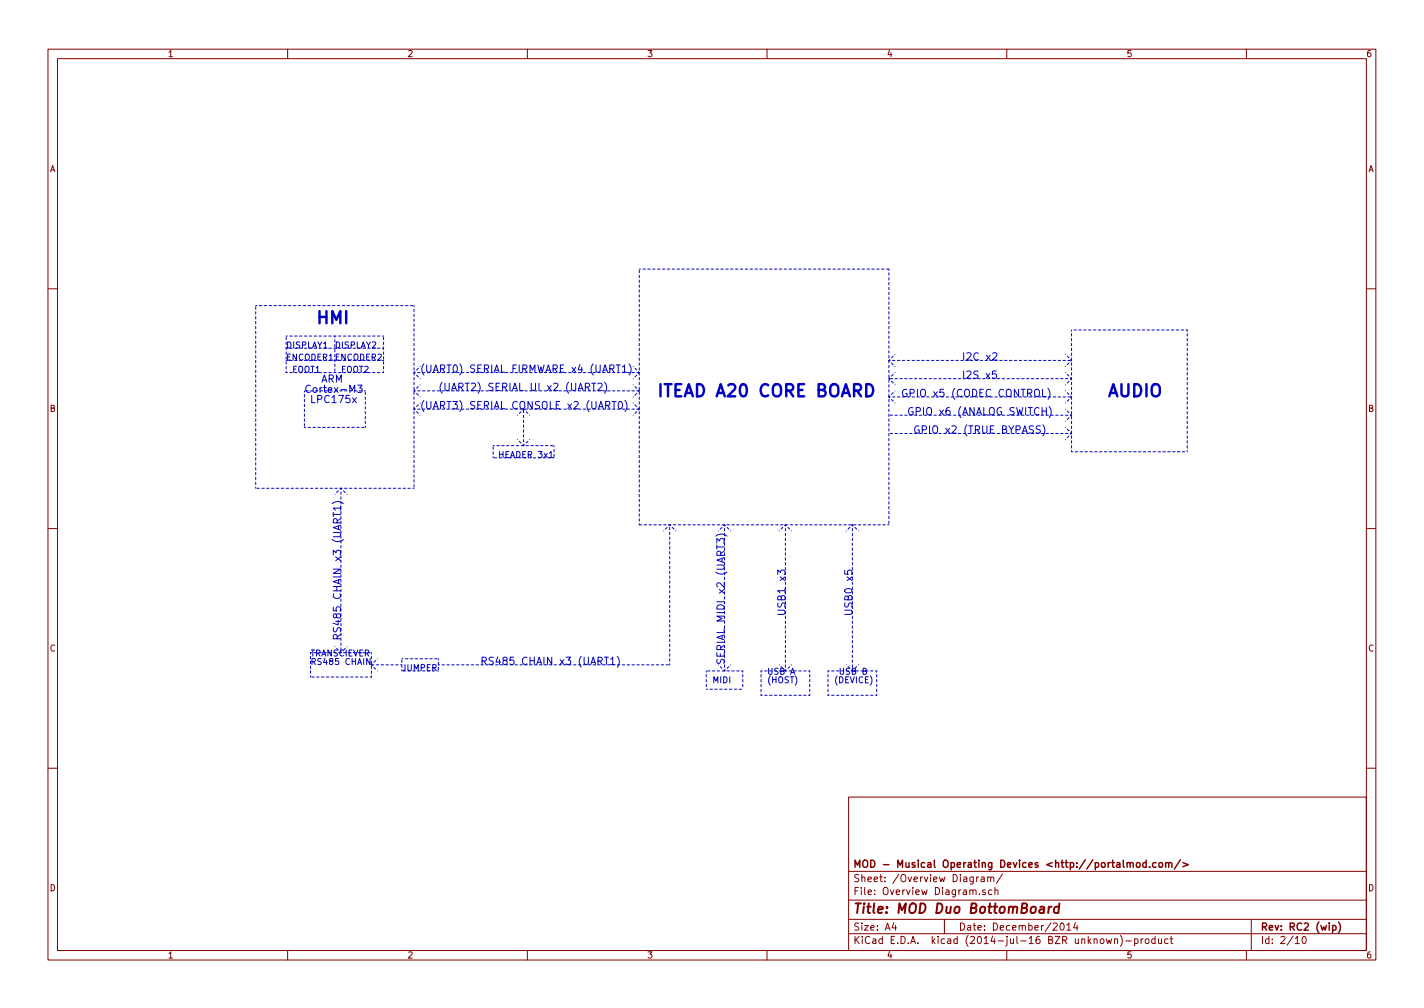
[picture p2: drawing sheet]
<svg xmlns="http://www.w3.org/2000/svg" width="297mm" height="210mm" viewBox="0 0 297 210" stroke-linecap="round" stroke-linejoin="round" font-family="sans-serif">
<g fill="none" stroke="#840000" stroke-width=".21">
<path d="M10 10.3h277v189.9h-277zM12 12.2h273v186.1h-273zM60 10.3v1.9M110 10.3v1.9M160 10.3v1.9M210 10.3v1.9M260 10.3v1.9M10 60.2h2M285 60.2h2M10 110.3h2M285 110.3h2M10 160.2h2"/>
<path d="M177 166.3h108v32h-108zM285 160.2h2M60 198.3v1.9M110 198.3v1.9M160 198.3v1.9M177 194.8h108M177 191.8h108M177 187.8h108M177 181.8h108M186.4 192.5l-.3 1h.9M186.8 193v1M197 191.8v3"/>
<path d="M203.7 182.9v1M204.2 182.9l-.5 .3M204.3 186.5v.1M204.7 183h.6v.9M205.3 183.3l-.5 .1-.2 .2 .2 .3 .5-.1M205.5 185.7l-.3-.1-.2 .2v.2l.5 .2v.3h-.5M206 183.1l.2-.2 .4 .1 .1 .9M206 182.9v1M206.7 183.1l.2-.2 .3 .1 .1 .9M206.9 185.7l-.4-.1-.3 .3v.6l.3 .1 .4-.1M207.5 185.7l.2-.1 .4 .1 .1 .9M207.5 185.1v1.5"/>
<path d="M209.1 182.3l-1.3 2M210 198.3v1.9M221.3 192.7l.2-.2a.8 .8 0 0 1 .5 .8 .8 .8 0 0 1-.5 .7l-.4-.5zM222.5 193l.5-.5v1.5M222.5 194h.9M224.3 192.5l-.3 1h.9M224.7 193v1M230.8 195.8l.3 1 .2-.7 .3 .7 .3-1M232.5 196l.2-.2 .4 .1v.9M232.5 195.8v1M233.7 195.1a1.71 1.71 0 0 1 0 2.3M234.8 196.3h1.2"/>
<path d="M236.7 195.9l.4-.1 .3 .3-.1 .6h-.6M236.7 195.8v1.5M238 195.8v1M238.5 195.8l-.5 .3M239 196l.2-.2 .4 .2 .1 .5-.2 .2-.3 .1-.2-.1zM240.9 195.9l-.4-.1-.3 .3 .1 .6 .2 .1 .4-.1M240.9 195.3v1.5M241.7 195.8v.9l.4 .1 .2-.1M242.3 195.8v1M243.6 195.9l-.4-.1-.3 .3 .1 .6 .2 .1 .4-.1M244.1 195.8h.6M244.3 195.3v1.3l.4 .2"/>
<path d="M260 198.3v1.9M261 191.8v6.5M270.2 195.8l.4-.5v1.5M270.2 196.8h.8M271.8 195.5l.2-.2a.8 .8 0 0 1 .5 .8 .8 .8 0 0 1-.5 .7l-.4-.5z"/>
</g>
<g fill="none" stroke="#840000" stroke-width=".3">
<path d="M239.1 179.4v1.5M243.2 179.9v1M246.2 179.3l-1.2 2M246.7 179.9l1.2 .5-1.2 .4M237.1 180.1l.2-.2 .4 .2 .1 .5-.1 .2-.4 .1-.2-.1zM239.1 180l-.4-.1-.3 .3 .1 .6 .2 .1 .4-.1M239.8 180.8v.1M241.1 180l-.4-.1-.3 .3 .1 .6 .2 .1 .4-.1M241.8 180.1l.2-.2 .4 .2 .1 .5-.1 .2-.4 .1-.2-.1zM243.2 180.1l.2-.2 .3 .1 .1 .9M243.8 180.1l.2-.2 .4 .1v.9M278 193.1l.4-.1 .3 .3-.1 .6h-.6"/>
<path d="M279.2 192.3a1.71 1.71 0 0 1 0 2.3"/>
</g>
<path d="M218.8 189.1l-.2 1.3M219.4 189.1l-.4 .1-.3 .3M220.9 189.2l-.2-.1a.67 .67 0 0 0-.8 .4v.8l.3 .1 .6-.1M221 188.4l-.2 2" fill="none" stroke="#840000" stroke-width=".41"/>
<path d="M180.7 80.1a1.34 1.34 0 0 1 1.4 .9 1.34 1.34 0 0 1-.4 1.5l-1 .2z" fill="none" stroke="#0000c2" stroke-width=".51"/>
<g fill="none" stroke="#0000c2" stroke-width=".21">
<path d="M70.2 79.7v-1.5l.5 1.1 .5-1.1v1.5M123.4 79.9h.9M123.9 79.9v1.6M126.1 79.7a1.75 1.75 0 0 1 0 2.3M128.5 76.1h.9M129 76.1v1.5M129.8 76.5l.5-.4v1.5M129.8 77.6h.9M131.2 75.9a1.75 1.75 0 0 1 0 2.3M207.1 73.7l.5-.1 .3 .4-.9 1.1h.9M207.8 77.4h-.7l-.1 .7 .2-.1h.5l.2 .6-.3 .3-.6-.1M73.5 83l.8 1"/>
<path d="M74.3 83l-.8 1M74.6 80.3h.9l-.5 .6 .4 .1 .1 .2v.5l-.3 .2-.6-.2M124.7 80.1l.6-.2 .3 .5-.9 1.1h.9M127.7 83.7h.8M128.1 83.7v1.6M129.1 83.9l.2-.2a.81 .81 0 0 1 .6 .8 .81 .81 0 0 1-.6 .8l-.2-.2-.1-.4zM130.4 83.5a1.75 1.75 0 0 1 0 2.3M217 88.9l-.6-.1-.2 .2v.4l.7 .3 .1 .4-.3 .2h-.6M217.4 85.7h.9M217.5 81.2v1.5h.7M217.5 88.6a1.75 1.75 0 0 1 0 2.3M218.3 85v1.5"/>
<path d="M218.6 81a1.75 1.75 0 0 1 0 2.3M218.8 84.8a1.75 1.75 0 0 1 0 2.3M69.3 105a1.75 1.75 0 0 1 2.3 0M69.5 106.9v.8M69.5 107.3h1.5M71 106h-1.5l.5 .4M71 105.6v.8M149.3 111.8a1.75 1.75 0 0 1 2.3 0M149.5 113.3v-1l.6 .5 .1-.3 .2-.2 .5 .1 .2 .2-.2 .7M149.5 113.7v.8M162.2 119.9v-1l.6 .5 .1-.3 .2-.2 .5 .1 .2 .2-.2 .7M176.2 119v.7l.7 .1-.1-.2 .1-.5 .5-.2 .3 .3-.1 .6"/>
<path d="M77.2 137.4v1.2l-.7-1.2v1.2M100.6 137.9l.7-.1 .1-.2v-.4l-.3-.1h-.5v1.5M100.9 137.9l.5 .7M102.9 137.2l-.6-.1-.3 .3 .2 .3 .6 .3v.4l-.2 .2-.6-.1M180 140l.6-.1v-.4l-.6-.1v1.3h.5l.2-.5-.2-.2"/>
</g>
<g fill="none" stroke="#0000c2" stroke-width=".21" stroke-dasharray=".5" stroke-dashoffset=".3">
<path d="M133.3 56.1h52.1M185.4 56.1v53.4M53.3 63.7h33.1M59.7 70.1h20.3M59.7 77.7h20.3M59.7 77.7v-7.6M59.7 72.6h20.3M59.7 75.2h20.3M69.8 70.1v7.6M80 77.7v-7.6M86.4 77.7l1.2-1.3M86.4 77.7l1.2 1.3"/>
<path d="M86.4 77.7h46.9M86.4 63.7v38.1M133.3 77.7l-1.2-1.3M133.3 77.7l-1.2 1.3M185.4 75.2l1.3-1.3M185.4 75.2l1.3 1.2M185.4 79l1.3-1.3M185.4 79l1.3 1.3M185.4 75.2h38.1M223.5 68.8v25.4M223.5 75.2l-1.3-1.3M223.5 75.2l-1.3 1.2"/>
<path d="M223.5 79l-1.3-1.3M223.5 79l-1.3 1.3M223.5 79h-38.1M247.6 68.8h-24.1M63.5 81.5v7.6M63.5 89.1h12.7M76.2 81.5h-12.7M76.2 89.1v-7.6M86.4 81.5h46.9M86.4 81.5l1.2-1.2M86.4 81.5l1.2 1.3M86.4 85.3h46.9"/>
<path d="M86.4 85.3l1.2-1.2M86.4 85.3l1.2 1.3M102.9 93h12.7M102.9 95.5v-2.5M109.2 93v-7.7M109.2 85.3l-1.3 1.3M109.2 85.3l1.3 1.3M109.2 93l-1.3-1.3M109.2 93l1.3-1.3M115.6 93v2.5M115.6 95.5h-12.7M133.3 81.5l-1.2-1.2"/>
<path d="M133.3 81.5l-1.2 1.3M133.3 85.3l-1.2-1.2M133.3 85.3l-1.2 1.3M185.4 82.8l1.3-1.3M185.4 82.8l1.3 1.3M185.4 82.8h38.1M223.5 94.2h24.1M223.5 86.6l-1.3-1.3M223.5 86.6l-1.3 1.3M223.5 90.4l-1.3-1.3M223.5 90.4l-1.3 1.3M223.5 82.8l-1.3-1.3"/>
<path d="M223.5 82.8l-1.3 1.3M223.5 86.6h-38.1M223.5 90.4h-38.1M247.6 94.2v-25.4M53.3 101.8v-38.1M71.1 101.8l-1.3 1.3M71.1 101.8l1.3 1.3M71.1 101.8v34.3M86.4 101.8h-33.1M133.3 109.5v-53.4M139.7 109.5l-1.3 1.2M139.7 109.5l1.3 1.2"/>
<path d="M151.1 109.5l-1.2 1.2M151.1 109.5l1.3 1.2M163.8 109.5l-1.2 1.2M163.8 109.5l1.3 1.2M177.8 109.5l-1.3 1.2M177.8 109.5l1.3 1.2M185.4 109.5h-52.1M64.8 136.1h12.7M71.1 136.1l1.3-1.2M71.1 136.1l-1.3-1.2M77.5 136.1v5.1M77.5 138.7l1.2 1.2"/>
<path d="M77.5 138.7l1.2-1.3M83.8 137.4h7.6M83.8 139.9v-2.5M83.8 138.7h-6.3M91.4 137.4v2.5M91.4 139.9h-7.6M91.4 138.7h48.3M139.7 138.7v-29.2M147.3 139.9v3.9M151.1 139.9v-30.4M151.1 139.9l1.3-1.2M151.1 139.9l-1.2-1.2"/>
<path d="M154.9 139.9v3.9M154.9 139.9h-7.6M158.7 139.9h10.2M163.8 139.9v-30.4M163.8 139.9l1.3-1.2M163.8 139.9l-1.2-1.2M168.9 139.9v5.1M172.7 139.9h10.2M177.8 139.9v-30.4M177.8 139.9l1.3-1.2M177.8 139.9l-1.3-1.2M182.9 139.9v5.1"/>
<path d="M64.8 141.2v-5.1M77.5 141.2h-12.7M147.3 143.8h7.6M158.7 145v-5.1M168.9 145h-10.2M172.7 145v-5.1M182.9 145h-10.2"/>
</g>
<g font-size="3.5" fill="#0000c2">
<text x="66" y="67.6">HMI</text>
<text x="137.2" y="82.8">ITEAD A20 CORE BOARD</text>
<text x="231.1" y="82.8">AUDIO</text>
</g>
<text font-size="2.8" fill="#840000" x="178" y="190.5">Title: MOD Duo BottomBoard</text>
<g font-size="2.1" fill="#0000c2">
<text x="87.6" y="77.7">(UART0) SERIAL FIRMWARE x4 (UART1)</text>
<text x="200.7" y="75.2">I2C x2</text>
<text x="63.5" y="81.9">Cortex-M3</text>
<text x="65.3" y="79.8">ARM</text>
<text x="91.4" y="81.5">(UART2) SERIAL UI x2 (UART2)</text>
<text x="188" y="82.8">GPIO x5 (CODEC CONTROL)</text>
<text x="200.7" y="79">I2S x5</text>
<text x="64.1" y="84.1">LPC175x</text>
<text x="87.6" y="85.3">(UART3) SERIAL CONSOLE x2 (UART0)</text>
<text x="189.2" y="86.6">GPIO x6 (ANALOG SWITCH)</text>
<text x="190.5" y="90.4">GPIO x2 (TRUE BYPASS)</text>
<text x="163.8" y="128.5" transform="rotate(-90 163.8 128.5)">USB1 x3</text>
<text x="177.8" y="128.5" transform="rotate(-90 177.8 128.5)">USB0 x5</text>
<text x="71.1" y="133.6" transform="rotate(-90 71.1 133.6)">RS485 CHAIN x3 (UART1)</text>
<text x="103.7" y="138.7">RS485 CHAIN x3 (UART1)</text>
<text x="151.1" y="138.7" transform="rotate(-90 151.1 138.7)">SERIAL MIDI x2 (UART3)</text>
</g>
<g font-size="2.1" fill="#840000">
<text x="178" y="184">Sheet: /Overview Diagram/</text>
<text x="178" y="181">MOD - Musical Operating Devices &lt;http://portalmod.com/&gt;</text>
<text x="178" y="186.7">File: Overview Diagram.sch</text>
<text x="178" y="196.9">KiCad E.D.A. kicad (2014-jul-16 BZR unknown)-product</text>
<text x="178" y="194.1">Size: A4</text>
<text x="200" y="194.1">Date: December/2014</text>
<text x="263" y="194.1">Rev: RC2 (wip)</text>
<text x="263" y="196.9">Id: 2/10</text>
</g>
<g font-size="1.8" fill="#840000">
<text x="35" y="11.9">1</text>
<text x="85" y="11.9">2</text>
<text x="135" y="11.9">3</text>
<text x="185" y="11.9">4</text>
<text x="235" y="11.9">5</text>
<text x="285" y="11.9">6</text>
<text x="10.4" y="35.9">A</text>
<text x="285.4" y="35.9">A</text>
<text x="10.4" y="85.9">B</text>
<text x="285.4" y="85.9">B</text>
<text x="10.4" y="135.9">C</text>
<text x="285.4" y="135.9">C</text>
<text x="10.4" y="185.9">D</text>
<text x="285.4" y="185.9">D</text>
<text x="35" y="199.9">1</text>
<text x="85" y="199.9">2</text>
<text x="135" y="199.9">3</text>
<text x="185" y="199.9">4</text>
<text x="235" y="199.9">5</text>
<text x="285" y="199.9">6</text>
</g>
<g font-size="1.8" fill="#0000c2">
<text x="59.7" y="72.6">DISPLAY1</text>
<text x="59.7" y="75.2">ENCODER1</text>
<text x="61" y="77.7">FOOT1</text>
<text x="69.8" y="72.6">DISPLAY2</text>
<text x="69.8" y="75.2">ENCODER2</text>
<text x="71.1" y="77.7">FOOT2</text>
<text x="104.6" y="95.5">HEADER 3x1</text>
<text x="64.8" y="136.9">TRANSCIEVER</text>
<text x="64.8" y="138.7">RS485 CHAIN</text>
<text x="83.8" y="139.9">JUMPER</text>
<text x="148.6" y="142.5">MIDI</text>
<text x="160" y="140.7">USB A</text>
<text x="160" y="142.5">(HOST)</text>
<text x="174" y="142.5">(DEVICE)</text>
<text x="174.5" y="140.7">USB B</text>
</g>
</svg>
